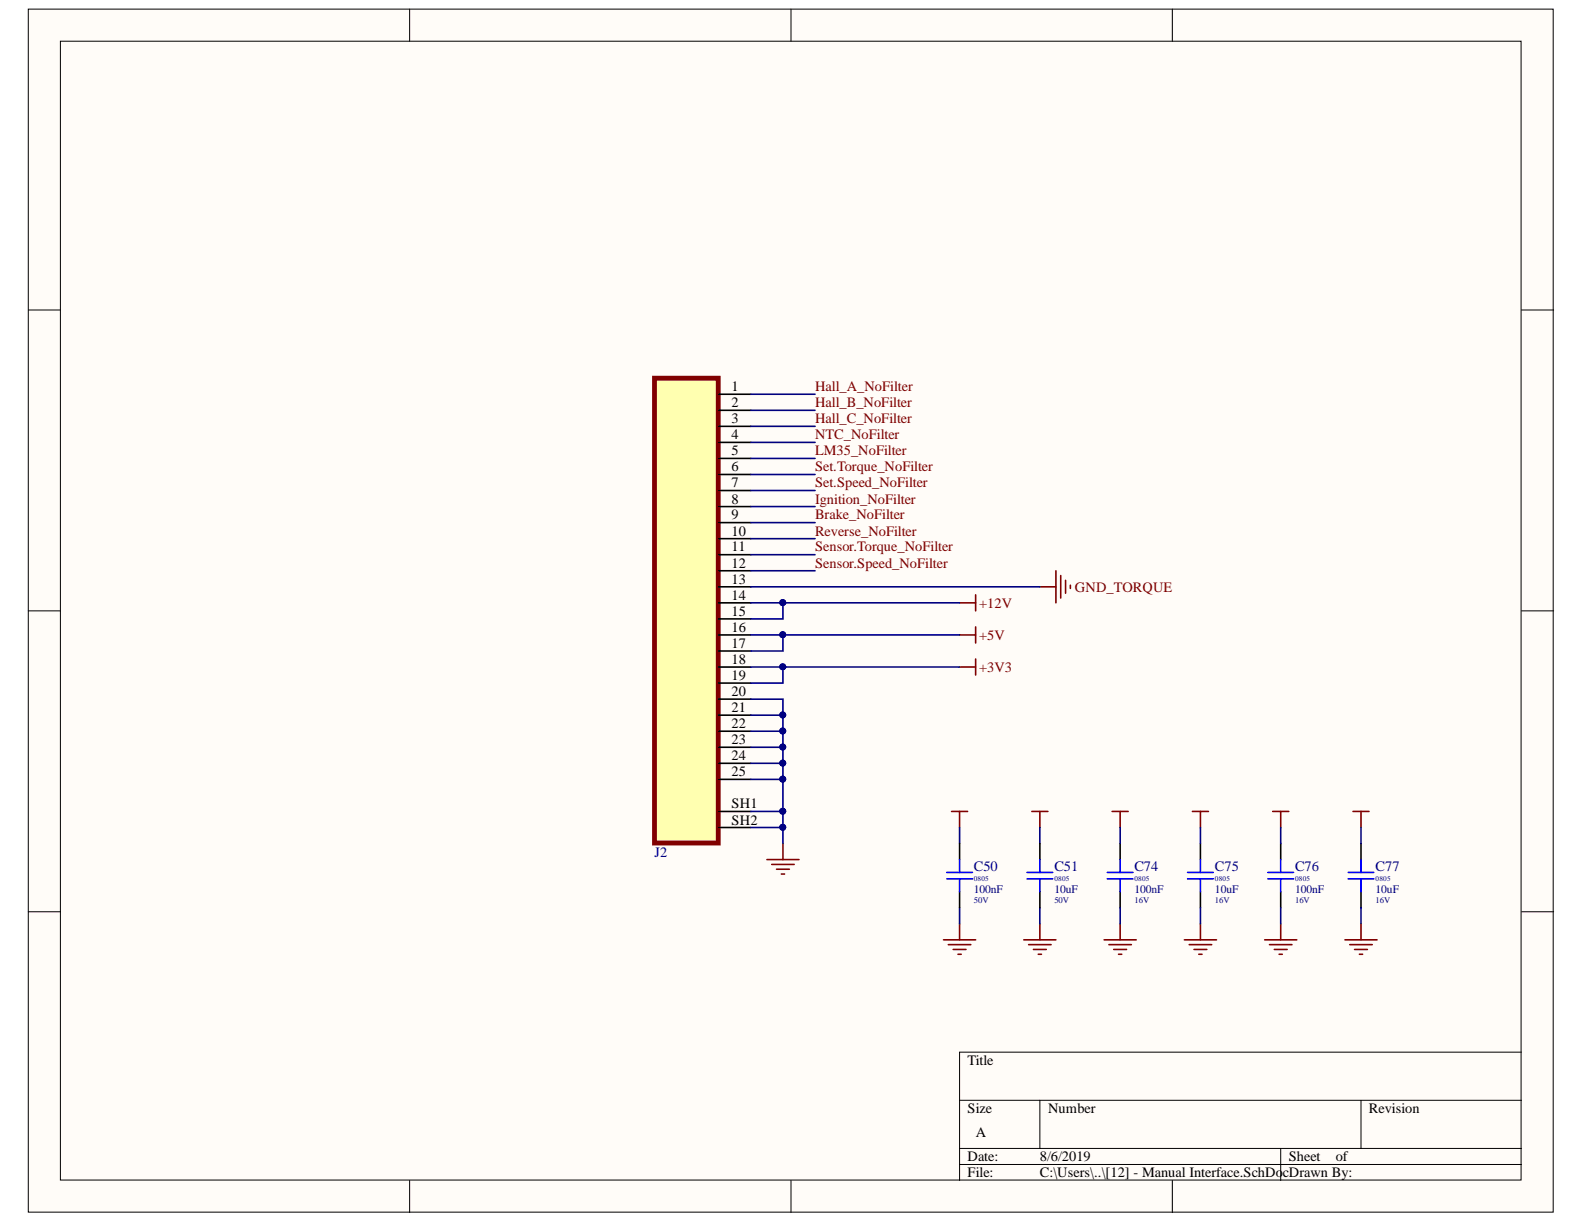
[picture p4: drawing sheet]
<svg xmlns="http://www.w3.org/2000/svg" width="279mm" height="216mm" viewBox="0 0 279 216" stroke-linecap="round" stroke-linejoin="round" font-family="sans-serif">
<g fill="#fffcf8" stroke="#000" stroke-width=".18">
<path d="M5 1.6h269v212.2h-269z"/>
<path d="M10.7 7.3h257.6v200.8h-257.6z"/>
</g>
<g fill="none" stroke="#000" stroke-width=".18">
<path d="M72.3 1.6v5.7M139.5 1.6v5.7M206.8 1.6v5.7M5 54.7h5.7M268.4 54.7h5.7M5 107.8h5.7M268.4 107.8h5.7M5 160.8h5.7M268.4 160.8h5.7M169.3 194.1h99.1M183.4 194.1v8.5M240.1 194.1v8.5"/>
<path d="M268.4 185.6h-99.1v22.6M72.3 208.2v5.7M139.5 208.2v5.7M169.3 202.6h99.1M169.3 205.4h99.1M206.8 208.2v5.7M225.9 202.6v5.6"/>
</g>
<path d="M169.3 106.3h2.8M169.3 112h2.8M169.3 117.7h2.8M172.1 104.9v2.9M172.1 110.6v2.8M172.1 116.2v2.9M135.3 151.6h5.6M136.1 152.5h4M137 153.3h2.2M137.8 154.2h.6M138.1 148.8v2.8" fill="none" stroke="#800000" stroke-width=".28"/>
<path d="M115.4 66.7h11.3v82h-11.3z" fill="#ffffb0" stroke="#800000" stroke-width=".85"/>
<g fill="none" stroke="#000" stroke-width=".28">
<path d="M126.8 78h5.6M126.8 75.2h5.6M126.8 72.4h5.6M126.8 69.5h5.6M126.8 97.8h5.6M126.8 95h5.6M126.8 92.2h5.6M126.8 89.4h5.6M126.8 86.5h5.6M126.8 83.7h5.6M126.8 80.9h5.6M126.8 117.7h5.6"/>
<path d="M126.8 114.8h5.6M126.8 112h5.6M126.8 109.2h5.6M126.8 106.3h5.6M126.8 103.5h5.6M126.8 100.7h5.6M126.8 137.5h5.6M126.8 134.6h5.6M126.8 131.8h5.6M126.8 129h5.6M126.8 126.1h5.6M126.8 123.3h5.6"/>
<path d="M126.8 120.5h5.6M126.8 146h5.6M126.8 143.1h5.6M169.3 148.8v2.8M169.3 157.3v2.8M183.4 148.8v2.8M183.4 157.3v2.8M197.6 148.8v2.8M197.6 157.3v2.8M211.7 148.8v2.8M211.7 157.3v2.8M225.9 148.8v2.8"/>
<path d="M225.9 157.3v2.8M240.1 148.8v2.8M240.1 157.3v2.8"/>
</g>
<g fill="none" stroke="#800000" stroke-width=".28">
<path d="M183.4 103.5h2.9M186.3 100.7v5.6M187.1 101.5v4M188 102.4v2.2M188.8 103.2v.6M167.8 143.1h2.9M169.3 143.1v2.9M182 143.1h2.8M183.4 143.1v2.9M196.2 143.1h2.8M197.6 143.1v2.9M210.3 143.1h2.9"/>
<path d="M211.7 143.1v2.9M224.5 143.1h2.8M225.9 143.1v2.9M238.6 143.1h2.9M240.1 143.1v2.9M166.4 165.8h5.7M167.3 166.6h3.9M168.1 167.5h2.3M169 168.3h.5M169.3 162.9v2.9M180.6 165.8h5.7M181.4 166.6h4"/>
<path d="M182.3 167.5h2.3M183.1 168.3h.6M183.4 162.9v2.9M194.7 165.8h5.7M195.6 166.6h4M196.4 167.5h2.3M197.3 168.3h.6M197.6 162.9v2.9M208.9 165.8h5.7M209.8 166.6h3.9M210.6 167.5h2.3M211.5 168.3h.5"/>
<path d="M211.7 162.9v2.9M223.1 165.8h5.6M223.9 166.6h4M224.8 167.5h2.2M225.6 168.3h.6M225.9 162.9v2.9M237.2 165.8h5.7M238.1 166.6h3.9M238.9 167.5h2.3M239.8 168.3h.5M240.1 162.9v2.9"/>
</g>
<g fill="none" stroke="#00f" stroke-width=".28">
<path d="M167 153.9h4.5M167 155h4.5M169.3 151.6v2.3M169.3 155v2.3M181.2 153.9h4.5M181.2 155h4.5M183.4 151.6v2.3M183.4 155v2.3M195.3 153.9h4.5M195.3 155h4.5M197.6 151.6v2.3M197.6 155v2.3"/>
<path d="M209.5 153.9h4.5M209.5 155h4.5M211.7 151.6v2.3M211.7 155v2.3M223.6 153.9h4.6M223.6 155h4.6M225.9 151.6v2.3M225.9 155v2.3M237.8 153.9h4.5M237.8 155h4.5M240.1 151.6v2.3M240.1 155v2.3"/>
</g>
<g fill="none" stroke="#000080" stroke-width=".28">
<path d="M132.4 69.5h11.4M132.4 72.4h11.4M132.4 75.2h11.4M132.4 78h11.4M132.4 80.9h11.4M132.4 83.7h11.4M132.4 86.5h11.4M132.4 89.4h11.4M132.4 97.8h11.4M132.4 92.2h11.4M132.4 95h11.4M132.4 106.3h36.9"/>
<path d="M132.4 112h36.9M132.4 117.7h36.9M132.4 100.7h11.4M132.4 103.5h51M138.1 106.3v2.9h-5.7M138.1 112v2.8h-5.7M138.1 117.7v2.8h-5.7M132.4 137.5h5.7v5.6M132.4 134.6h5.7v2.9M132.4 131.8h5.7v2.8M132.4 129h5.7v2.8M132.4 126.1h5.7v2.9"/>
<path d="M132.4 123.3h5.7v2.8M132.4 143.1h5.7v5.7M132.4 146h5.7M169.3 146v2.8M183.4 146v2.8M197.6 146v2.8M211.7 146v2.8M225.9 146v2.8M240.1 146v2.8M169.3 160.1v2.8M183.4 160.1v2.8M197.6 160.1v2.8"/>
<path d="M211.7 160.1v2.8M225.9 160.1v2.8M240.1 160.1v2.8"/>
</g>
<g fill="#000080" stroke="#000080" stroke-width=".18">
<circle cx="138.1" cy="143.1" r=".52"/>
<circle cx="138.1" cy="145.9" r=".52"/>
<circle cx="138.1" cy="137.4" r=".52"/>
<circle cx="138.1" cy="134.6" r=".52"/>
<circle cx="138.1" cy="131.8" r=".52"/>
<circle cx="138.1" cy="128.9" r=".52"/>
<circle cx="138.1" cy="106.3" r=".52"/>
<circle cx="138.1" cy="112" r=".52"/>
<circle cx="138.1" cy="117.6" r=".52"/>
<circle cx="138.1" cy="126.1" r=".52"/>
</g>
<g font-size="2.5">
<text x="129.1" y="71.8">2</text>
<text x="129.1" y="69">1</text>
<text x="129.1" y="77.5">4</text>
<text x="129.1" y="74.6">3</text>
<text x="129.1" y="83.1">6</text>
<text x="129.1" y="80.3">5</text>
<text x="129.1" y="88.8">8</text>
<text x="129.1" y="85.9">7</text>
<text x="129.1" y="94.5">10</text>
<text x="129.1" y="91.6">9</text>
<text x="129.1" y="100.1">12</text>
<text x="129.1" y="97.3">11</text>
<text x="129.1" y="105.8">14</text>
<text x="129.1" y="102.9">13</text>
<text x="129.1" y="111.5">16</text>
<text x="129.1" y="108.6">15</text>
<text x="129.1" y="119.9">19</text>
<text x="129.1" y="117.1">18</text>
<text x="129.1" y="114.3">17</text>
<text x="129.1" y="125.6">21</text>
<text x="129.1" y="122.8">20</text>
<text x="129.1" y="131.2">23</text>
<text x="129.1" y="128.4">22</text>
<text x="129.1" y="136.9">25</text>
<text x="129.1" y="134.1">24</text>
<text x="129.1" y="142.6">SH1</text>
<text x="129.1" y="145.4">SH2</text>
<text x="170.7" y="187.9">Title</text>
<text x="170.7" y="196.4">Size</text>
<text x="184.9" y="196.4">Number</text>
<text x="241.5" y="196.4">Revision</text>
<text x="172.1" y="200.6">A</text>
<text x="170.7" y="204.9">Date:</text>
<text x="170.7" y="207.6">File:</text>
<text x="183.4" y="204.9">8/6/2019</text>
<text x="183.4" y="207.6">C:\Users\..\[12] - Manual Interface.SchDocDrawn By:</text>
<text x="227.3" y="204.9">Sheet</text>
<text x="235.6" y="204.9">of</text>
</g>
<g font-size="2.5" fill="#800000">
<text x="143.8" y="69">Hall_A_NoFilter</text>
<text x="143.8" y="71.8">Hall_B_NoFilter</text>
<text x="143.8" y="74.6">Hall_C_NoFilter</text>
<text x="143.8" y="77.5">NTC_NoFilter</text>
<text x="143.8" y="80.3">LM35_NoFilter</text>
<text x="143.8" y="83.1">Set.Torque_NoFilter</text>
<text x="143.8" y="85.9">Set.Speed_NoFilter</text>
<text x="143.8" y="88.8">Ignition_NoFilter</text>
<text x="143.8" y="91.6">Brake_NoFilter</text>
<text x="143.8" y="94.5">Reverse_NoFilter</text>
<text x="143.8" y="97.3">Sensor.Torque_NoFilter</text>
<text x="143.8" y="100.1">Sensor.Speed_NoFilter</text>
<text x="172.7" y="107.2">+12V</text>
<text x="189.6" y="104.4">GND_TORQUE</text>
<text x="172.7" y="112.9">+5V</text>
<text x="172.7" y="118.6">+3V3</text>
</g>
<g font-size="2.5" fill="#000080">
<text x="115.4" y="151.1">J2</text>
<text x="171.8" y="153.6">C50</text>
<text x="186" y="153.6">C51</text>
<text x="200.1" y="153.6">C74</text>
<text x="214.3" y="153.6">C75</text>
<text x="228.4" y="153.6">C76</text>
<text x="242.6" y="153.6">C77</text>
</g>
<g font-size="2" fill="#000080">
<text x="171.8" y="157.4">100nF</text>
<text x="186" y="157.4">10uF</text>
<text x="200.1" y="157.4">100nF</text>
<text x="214.3" y="157.4">10uF</text>
<text x="228.4" y="157.4">100nF</text>
<text x="242.6" y="157.4">10uF</text>
</g>
<g font-size="1.5" fill="#000080">
<text x="171.8" y="159.2">50V</text>
<text x="186" y="159.2">50V</text>
<text x="200.1" y="159.2">16V</text>
<text x="214.3" y="159.2">16V</text>
<text x="228.4" y="159.2">16V</text>
<text x="242.6" y="159.2">16V</text>
</g>
<g font-size="1.3" fill="#000080">
<text x="171.8" y="155.3">0805</text>
<text x="186" y="155.3">0805</text>
<text x="200.1" y="155.3">0805</text>
<text x="214.3" y="155.3">0805</text>
<text x="228.4" y="155.3">0805</text>
<text x="242.6" y="155.3">0805</text>
</g>
</svg>
